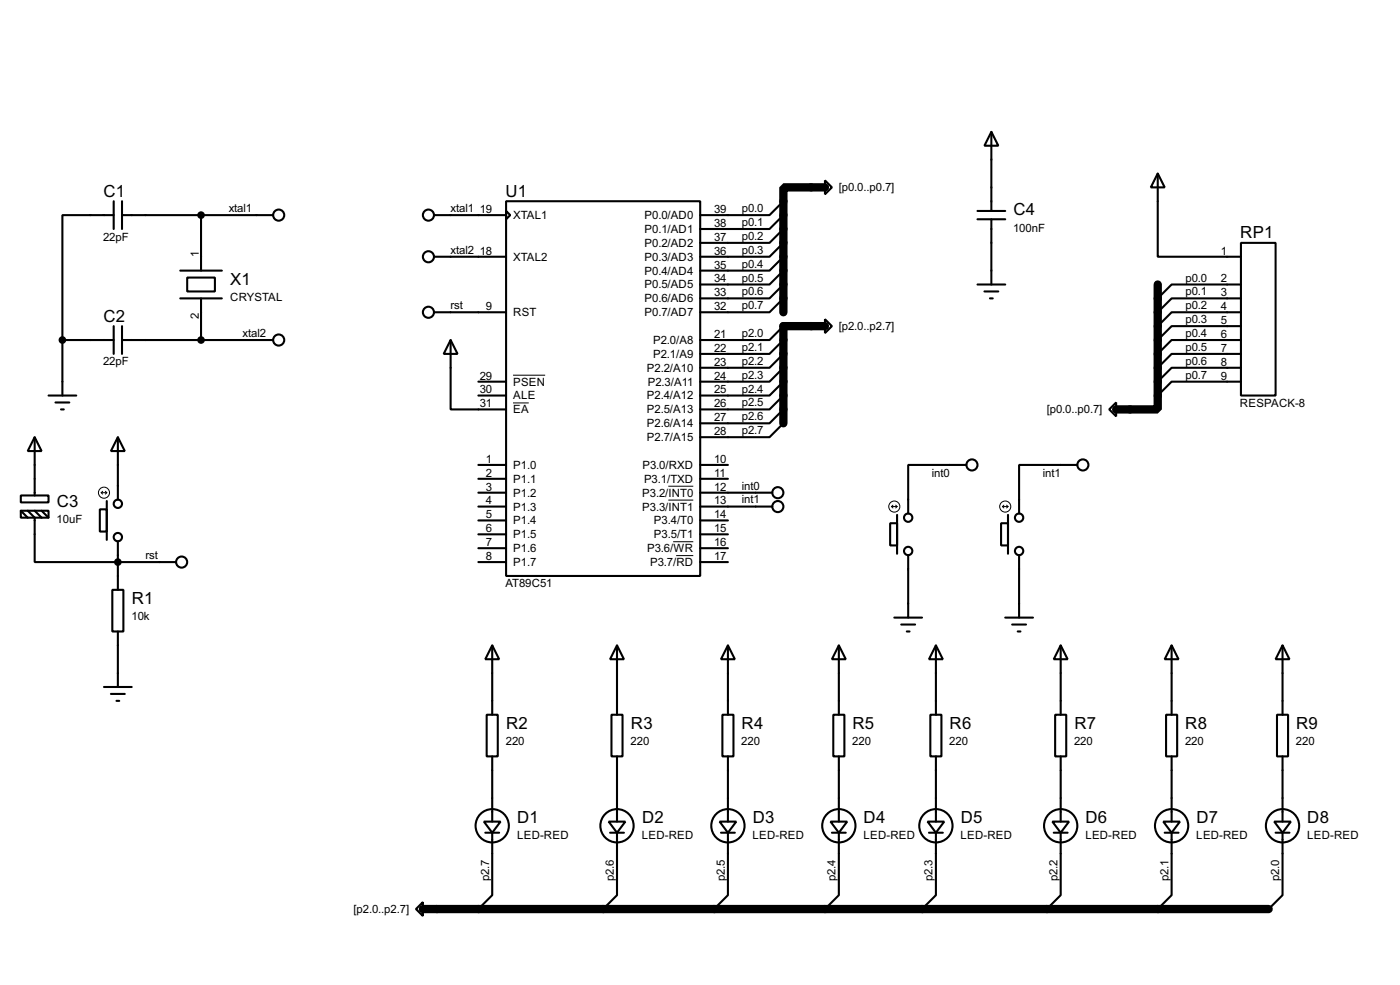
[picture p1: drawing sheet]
<svg xmlns="http://www.w3.org/2000/svg" width="256mm" height="180mm" viewBox="0 0 256 180" stroke-linecap="round" stroke-linejoin="round" font-family="sans-serif">
<path d="M151.1 34.3h-7.6v22.8M151.1 59.7h-7.6v17.8M212.1 52.1v22.8h-7.6M77.5 166.4h154.9" fill="none" stroke="#000" stroke-width="1.5"/>
<g fill="none" stroke="#000" stroke-width=".38">
<path d="M20.8 39.4h-9.4v22.8M20.8 36.8v5.1M22.4 39.4h27.6M22.4 36.8v5.1M36.8 39.4v10.1M79.5 39.4h13.2M92.7 36.8h35.6v68.6h-35.6zM92.7 38.6l.8 .8-.8 .7zM143.5 39.4l-2.5 2.5h-12.7M143.5 36.8l-2.5 2.6h-12.7M151.1 33l1.3 1.3-1.3 1.3zM179.1 38.6h5"/>
<path d="M181.6 24.1l1.3 2.6h-2.6zM181.6 24.1v14.5M212.1 31.7l1.3 2.6h-2.6zM212.1 31.7v15.3h15.2M20.8 59.7v5.1M22.4 59.7v5.1M33 49.5h7.6M33 54.6h7.6M34.3 50.8h5.1v2.5h-5.1zM36.8 54.6v7.6M79.5 47h13.2M79.5 57.1h13.2"/>
<path d="M143.5 54.6l-2.5 2.5h-12.7M143.5 52.1l-2.5 2.5h-12.7M143.5 49.5l-2.5 2.6h-12.7M143.5 47l-2.5 2.5h-12.7M143.5 44.4l-2.5 2.6h-12.7M143.5 41.9l-2.5 2.5h-12.7M143.5 59.7l-2.5 2.5h-12.7M151.1 58.4l1.3 1.3-1.3 1.3zM179.1 52.1h5M179.1 40.1h5M180.3 53.3h2.6M181.4 54.6h.5"/>
<path d="M181.6 40.1v12M227.3 44.4h6.4v28h-6.4zM227.3 52.1h-12.7l-2.5 2.5M227.3 54.6h-12.7l-2.5 2.5M227.3 57.1h-12.7l-2.5 2.6M227.3 59.7h-12.7l-2.5 2.5M8.9 72.4h5.1M10.2 73.7h2.5M11.2 74.9h.5M11.4 62.2v10.2M11.4 62.2h9.4M22.4 62.2h27.6"/>
<path d="M82.5 62.2l1.3 2.6h-2.5zM82.5 62.2v12.7h10.2M87.6 72.4h5.1M87.6 69.8h5.1M143.5 77.5l-2.5 2.5h-12.7M143.5 74.9l-2.5 2.6h-12.7M143.5 72.4l-2.5 2.5h-12.7M143.5 69.8l-2.5 2.6h-12.7M143.5 67.3l-2.5 2.5h-12.7M143.5 64.8l-2.5 2.5h-12.7M143.5 62.2l-2.5 2.6h-12.7M203.2 74.9l1.3-1.2v2.5z"/>
<path d="M227.3 62.2h-12.7l-2.5 2.6M227.3 64.8h-12.7l-2.5 2.5M227.3 67.3h-12.7l-2.5 2.5M227.3 69.8h-12.7l-2.5 2.6M3.8 90.7h5.1v1.2h-5.1zM3.8 93.5h5.1v1.2h-5.1zM3.8 93.5l1.3 1.2M5.1 93.5l1.2 1.2v8.2h26M6.3 80l1.3 2.5h-2.5zM6.3 80v10.7M6.3 93.5l1.3 1.2M7.6 93.5l1.3 1.2"/>
<path d="M18.3 93.2h1.3v4.1h-1.3zM19.6 91.7v7.1M21.6 80l1.3 2.5h-2.6zM21.6 80v11.4M21.6 99.1v8.8M87.6 90.2h5.1M87.6 92.7h5.1M87.6 85.1h5.1M87.6 87.6h5.1M87.6 95.2h5.1M87.6 97.8h5.1M128.3 90.2h13.2"/>
<path d="M128.3 92.7h13.2M128.3 85.1h5M128.3 87.6h5M128.3 95.2h5M128.3 97.8h5M163.1 95.8h1.2v4h-1.2zM164.3 94.2v7.1M177 85.1h-10.6v8.9M183.4 95.8h1.3v4h-1.3zM184.7 94.2v7.1M197.4 85.1h-10.7v8.9M20.6 107.9h2v7.7h-2z"/>
<path d="M21.6 115.6v10.1M87.6 102.9h5.1M87.6 100.3h5.1M90.2 118.1l1.2 2.5h-2.5zM90.2 118.1v12.7M113 118.1l1.3 2.5h-2.5zM113 118.1v12.7M128.3 102.9h5M128.3 100.3h5M133.3 118.1l1.3 2.5h-2.5zM133.3 118.1v12.7M153.7 118.1l1.2 2.5h-2.5z"/>
<path d="M153.7 118.1v12.7M163.8 113h5.1M165.1 114.3h2.5M166.1 115.6h.5M166.4 101.6v11.4M171.4 118.1l1.3 2.5h-2.5zM171.4 118.1v12.7M184.1 113h5.1M185.4 114.3h2.6M186.4 115.6h.5M186.7 101.6v11.4M194.3 118.1l1.3 2.5h-2.6z"/>
<path d="M194.3 118.1v12.7M214.6 118.1l1.3 2.5h-2.5zM214.6 118.1v12.7M234.9 118.1l1.3 2.5h-2.5zM234.9 118.1v12.7M19 125.7h5.1M20.3 127h2.6M21.3 128.3h.5M89.2 130.8h2v7.6h-2zM90.2 138.4v12M112 130.8h2v7.6h-2zM113 138.4v12"/>
<path d="M132.3 130.8h2.1v7.6h-2.1zM133.3 138.4v12M152.7 130.8h2v7.6h-2zM153.7 138.4v12M170.4 130.8h2.1v7.6h-2.1zM171.4 138.4v12M193.3 130.8h2v7.6h-2zM194.3 138.4v12M213.6 130.8h2v7.6h-2zM214.6 138.4v12M233.9 130.8h2.1v7.6h-2.1zM234.9 138.4v12"/>
<path d="M88.6 150.4h3.1l-1.5 2zM88.9 152.4h2.5M90.2 152.4v11.4l-2.6 2.6M111.5 150.4h3.1l-1.6 2zM111.8 152.4h2.5M113 152.4v11.4l-2.5 2.6M131.8 150.4h3.1l-1.6 2zM132.1 152.4h2.5M133.3 152.4v11.4l-2.5 2.6M152.1 150.4h3.1l-1.5 2zM152.4 152.4h2.5M153.7 152.4v11.4l-2.6 2.6"/>
<path d="M169.9 150.4h3.1l-1.6 2zM170.2 152.4h2.5M171.4 152.4v11.4l-2.5 2.6M192.8 150.4h3l-1.5 2zM193 152.4h2.6M194.3 152.4v11.4l-2.5 2.6M213.1 150.4h3.1l-1.6 2zM213.4 152.4h2.5M214.6 152.4v11.4l-2.5 2.6M233.4 150.4h3.1l-1.6 2zM233.7 152.4h2.5M234.9 152.4v11.4l-2.5 2.6"/>
<path d="M76.2 166.4l1.3-1.3v2.5z"/>
<circle cx="51.1" cy="39.4" r="1.02"/>
<circle cx="78.5" cy="39.4" r="1.02"/>
<circle cx="78.5" cy="47" r="1.02"/>
<circle cx="78.5" cy="57.2" r="1.02"/>
<circle cx="51.1" cy="62.2" r="1.02"/>
<circle cx="21.6" cy="92.2" r=".76"/>
<circle cx="21.6" cy="98.3" r=".76"/>
<circle cx="142.5" cy="90.2" r="1.02"/>
<circle cx="142.5" cy="92.7" r="1.02"/>
<circle cx="166.4" cy="94.7" r=".76"/>
<circle cx="178.1" cy="85.1" r="1.02"/>
<circle cx="186.7" cy="94.7" r=".76"/>
<circle cx="198.4" cy="85.1" r="1.02"/>
<circle cx="33.3" cy="102.9" r="1.02"/>
<circle cx="166.4" cy="100.8" r=".76"/>
<circle cx="186.7" cy="100.8" r=".76"/>
<circle cx="90.2" cy="151.1" r="3"/>
<circle cx="113" cy="151.1" r="3"/>
<circle cx="133.3" cy="151.1" r="3"/>
<circle cx="153.7" cy="151.1" r="3"/>
<circle cx="171.4" cy="151.1" r="3"/>
<circle cx="194.3" cy="151.1" r="3"/>
<circle cx="214.6" cy="151.1" r="3"/>
<circle cx="234.9" cy="151.1" r="3"/>
</g>
<g fill="none" stroke="#000" stroke-width=".18">
<path d="M94 73.7h2.9M94 68.7h5.9M18.5 90.2h1.1M18.5 90.2l.3 .2M18.8 89.9l-.3 .3M19.3 89.9l.3 .3M19.6 90.2l-.3 .2M122.4 89h4.6M122.4 91.5h4.6M123.3 99.1h3.7M163.3 92.7h1M163.3 92.7l.3 .3"/>
<path d="M163.6 92.5l-.3 .2M164.1 92.5l.2 .2M164.3 92.7l-.2 .3M183.6 92.7h1.1M183.6 92.7l.3 .3M183.9 92.5l-.3 .2M184.4 92.5l.3 .2M184.7 92.7l-.3 .3M123.9 101.7h3.1"/>
<circle cx="19" cy="90.2" r="1.02"/>
<circle cx="163.8" cy="92.7" r="1.02"/>
<circle cx="184.1" cy="92.7" r="1.02"/>
</g>
<g fill="#000" stroke="#000" stroke-width=".38">
<circle cx="36.8" cy="39.4" r=".51"/>
<circle cx="11.4" cy="62.2" r=".51"/>
<circle cx="36.8" cy="62.2" r=".51"/>
<circle cx="21.6" cy="102.9" r=".51"/>
</g>
<g font-size="3.4">
<text x="18.9" y="36">C1</text>
<text x="92.6" y="36">U1</text>
<text x="185.6" y="39.4">C4</text>
<text x="227.2" y="43.6">RP1</text>
<text x="42.2" y="52.1">X1</text>
<text x="18.9" y="58.9">C2</text>
<text x="10.4" y="92.8">C3</text>
<text x="24.1" y="110.5">R1</text>
<text x="92.7" y="133.3">R2</text>
<text x="115.6" y="133.3">R3</text>
<text x="135.9" y="133.3">R4</text>
<text x="156.2" y="133.3">R5</text>
<text x="174" y="133.3">R6</text>
<text x="196.8" y="133.3">R7</text>
<text x="217.1" y="133.3">R8</text>
<text x="237.5" y="133.3">R9</text>
<text x="94.8" y="150.6">D1</text>
<text x="117.6" y="150.6">D2</text>
<text x="137.9" y="150.6">D3</text>
<text x="158.2" y="150.6">D4</text>
<text x="176" y="150.6">D5</text>
<text x="198.9" y="150.6">D6</text>
<text x="219.2" y="150.6">D7</text>
<text x="239.5" y="150.6">D8</text>
</g>
<g font-size="2.3">
<text x="153.7" y="35">[p0.0..p0.7]</text>
<text x="41.9" y="38.8">xtal1</text>
<text x="82.5" y="38.8">xtal1</text>
<text x="87.9" y="39">19</text>
<text x="94" y="40.1">XTAL1</text>
<text x="118.1" y="40.1">P0.0/AD0</text>
<text x="130.8" y="39">39</text>
<text x="130.8" y="41.5">38</text>
<text x="135.9" y="41.4">p0.1</text>
<text x="135.9" y="38.8">p0.0</text>
<text x="18.9" y="44">22pF</text>
<text x="36.4" y="47" transform="rotate(-90 36.4 47)">1</text>
<text x="82.5" y="46.4">xtal2</text>
<text x="87.9" y="46.6">18</text>
<text x="94" y="47.7">XTAL2</text>
<text x="118.1" y="42.6">P0.1/AD1</text>
<text x="118.1" y="45.2">P0.2/AD2</text>
<text x="118.1" y="47.7">P0.3/AD3</text>
<text x="130.8" y="44.1">37</text>
<text x="130.8" y="46.6">36</text>
<text x="135.9" y="46.4">p0.3</text>
<text x="135.9" y="43.9">p0.2</text>
<text x="185.6" y="42.4">100nF</text>
<text x="223.6" y="46.6">1</text>
<text x="118.1" y="50.2">P0.4/AD4</text>
<text x="118.1" y="52.8">P0.5/AD5</text>
<text x="130.8" y="49.1">35</text>
<text x="130.8" y="51.7">34</text>
<text x="135.9" y="51.5">p0.5</text>
<text x="135.9" y="49">p0.4</text>
<text x="217.2" y="51.5">p0.0</text>
<text x="223.6" y="51.7">2</text>
<text x="36.4" y="58.3" transform="rotate(-90 36.4 58.3)">2</text>
<text x="42.2" y="55.1">CRYSTAL</text>
<text x="82.5" y="56.6">rst</text>
<text x="89" y="56.8">9</text>
<text x="94" y="57.9">RST</text>
<text x="118.1" y="55.3">P0.6/AD6</text>
<text x="118.1" y="57.9">P0.7/AD7</text>
<text x="130.8" y="54.2">33</text>
<text x="130.8" y="56.8">32</text>
<text x="135.9" y="56.6">p0.7</text>
<text x="135.9" y="54.1">p0.6</text>
<text x="217.2" y="54.1">p0.1</text>
<text x="217.2" y="56.6">p0.2</text>
<text x="217.2" y="59.1">p0.3</text>
<text x="223.6" y="54.2">3</text>
<text x="223.6" y="56.8">4</text>
<text x="223.6" y="59.3">5</text>
<text x="44.4" y="61.7">xtal2</text>
<text x="119.6" y="62.9">P2.0/A8</text>
<text x="119.6" y="65.5">P2.1/A9</text>
<text x="130.8" y="61.8">21</text>
<text x="130.8" y="64.4">22</text>
<text x="135.9" y="64.2">p2.1</text>
<text x="135.9" y="61.7">p2.0</text>
<text x="153.7" y="60.4">[p2.0..p2.7]</text>
<text x="217.2" y="61.7">p0.4</text>
<text x="217.2" y="64.2">p0.5</text>
<text x="223.6" y="61.8">6</text>
<text x="223.6" y="64.4">7</text>
<text x="18.9" y="66.9">22pF</text>
<text x="87.9" y="69.5">29</text>
<text x="94" y="70.6">PSEN</text>
<text x="118.5" y="68">P2.2/A10</text>
<text x="118.7" y="70.6">P2.3/A11</text>
<text x="130.8" y="66.9">23</text>
<text x="130.8" y="69.5">24</text>
<text x="135.9" y="71.8">p2.4</text>
<text x="135.9" y="69.3">p2.3</text>
<text x="135.9" y="66.8">p2.2</text>
<text x="217.2" y="66.8">p0.6</text>
<text x="217.2" y="69.3">p0.7</text>
<text x="223.6" y="66.9">8</text>
<text x="223.6" y="69.5">9</text>
<text x="87.9" y="72">30</text>
<text x="87.9" y="74.5">31</text>
<text x="94" y="73.1">ALE</text>
<text x="94" y="75.6">EA</text>
<text x="118.5" y="73.1">P2.4/A12</text>
<text x="118.5" y="75.6">P2.5/A13</text>
<text x="130.8" y="72">25</text>
<text x="130.8" y="74.5">26</text>
<text x="130.8" y="77.1">27</text>
<text x="135.9" y="76.9">p2.6</text>
<text x="135.9" y="74.4">p2.5</text>
<text x="191.8" y="75.6">[p0.0..p0.7]</text>
<text x="227.2" y="74.5">RESPACK-8</text>
<text x="118.5" y="80.7">P2.7/A15</text>
<text x="118.5" y="78.2">P2.6/A14</text>
<text x="130.8" y="79.6">28</text>
<text x="135.9" y="79.5">p2.7</text>
<text x="89" y="84.7">1</text>
<text x="89" y="87.2">2</text>
<text x="89" y="89.8">3</text>
<text x="94" y="85.8">P1.0</text>
<text x="94" y="88.3">P1.1</text>
<text x="117.7" y="85.8">P3.0/RXD</text>
<text x="118" y="88.3">P3.1/TXD</text>
<text x="130.8" y="84.7">10</text>
<text x="130.8" y="87.2">11</text>
<text x="130.8" y="89.8">12</text>
<text x="135.9" y="89.6">int0</text>
<text x="170.7" y="87.2">int0</text>
<text x="191.1" y="87.2">int1</text>
<text x="10.4" y="95.7">10uF</text>
<text x="89" y="92.3">4</text>
<text x="89" y="94.9">5</text>
<text x="94" y="90.9">P1.2</text>
<text x="94" y="93.4">P1.3</text>
<text x="94" y="96">P1.4</text>
<text x="117.6" y="90.9">P3.2/INT0</text>
<text x="117.6" y="93.4">P3.3/INT1</text>
<text x="119.8" y="96">P3.4/T0</text>
<text x="130.8" y="92.3">13</text>
<text x="130.8" y="94.9">14</text>
<text x="135.9" y="92.1">int1</text>
<text x="89" y="97.4">6</text>
<text x="89" y="99.9">7</text>
<text x="94" y="98.5">P1.5</text>
<text x="94" y="101">P1.6</text>
<text x="118.5" y="101">P3.6/WR</text>
<text x="119.8" y="98.5">P3.5/T1</text>
<text x="130.8" y="99.9">16</text>
<text x="130.8" y="97.4">15</text>
<text x="26.7" y="102.3">rst</text>
<text x="89" y="102.5">8</text>
<text x="92.6" y="107.5">AT89C51</text>
<text x="94" y="103.6">P1.7</text>
<text x="119.1" y="103.6">P3.7/RD</text>
<text x="130.8" y="102.5">17</text>
<text x="24.1" y="113.5">10k</text>
<text x="92.7" y="136.3">220</text>
<text x="115.5" y="136.3">220</text>
<text x="135.8" y="136.3">220</text>
<text x="156.1" y="136.3">220</text>
<text x="173.9" y="136.3">220</text>
<text x="196.8" y="136.3">220</text>
<text x="217.1" y="136.3">220</text>
<text x="237.4" y="136.3">220</text>
<text x="94.7" y="153.6">LED-RED</text>
<text x="117.6" y="153.6">LED-RED</text>
<text x="137.9" y="153.6">LED-RED</text>
<text x="158.2" y="153.6">LED-RED</text>
<text x="176" y="153.6">LED-RED</text>
<text x="198.8" y="153.6">LED-RED</text>
<text x="219.2" y="153.6">LED-RED</text>
<text x="239.5" y="153.6">LED-RED</text>
<text x="89.6" y="161.3" transform="rotate(-90 89.6 161.3)">p2.7</text>
<text x="112.5" y="161.3" transform="rotate(-90 112.5 161.3)">p2.6</text>
<text x="132.8" y="161.3" transform="rotate(-90 132.8 161.3)">p2.5</text>
<text x="153.1" y="161.3" transform="rotate(-90 153.1 161.3)">p2.4</text>
<text x="170.9" y="161.3" transform="rotate(-90 170.9 161.3)">p2.3</text>
<text x="193.7" y="161.3" transform="rotate(-90 193.7 161.3)">p2.2</text>
<text x="214" y="161.3" transform="rotate(-90 214 161.3)">p2.1</text>
<text x="234.4" y="161.3" transform="rotate(-90 234.4 161.3)">p2.0</text>
<text x="64.8" y="167.1">[p2.0..p2.7]</text>
</g>
</svg>
